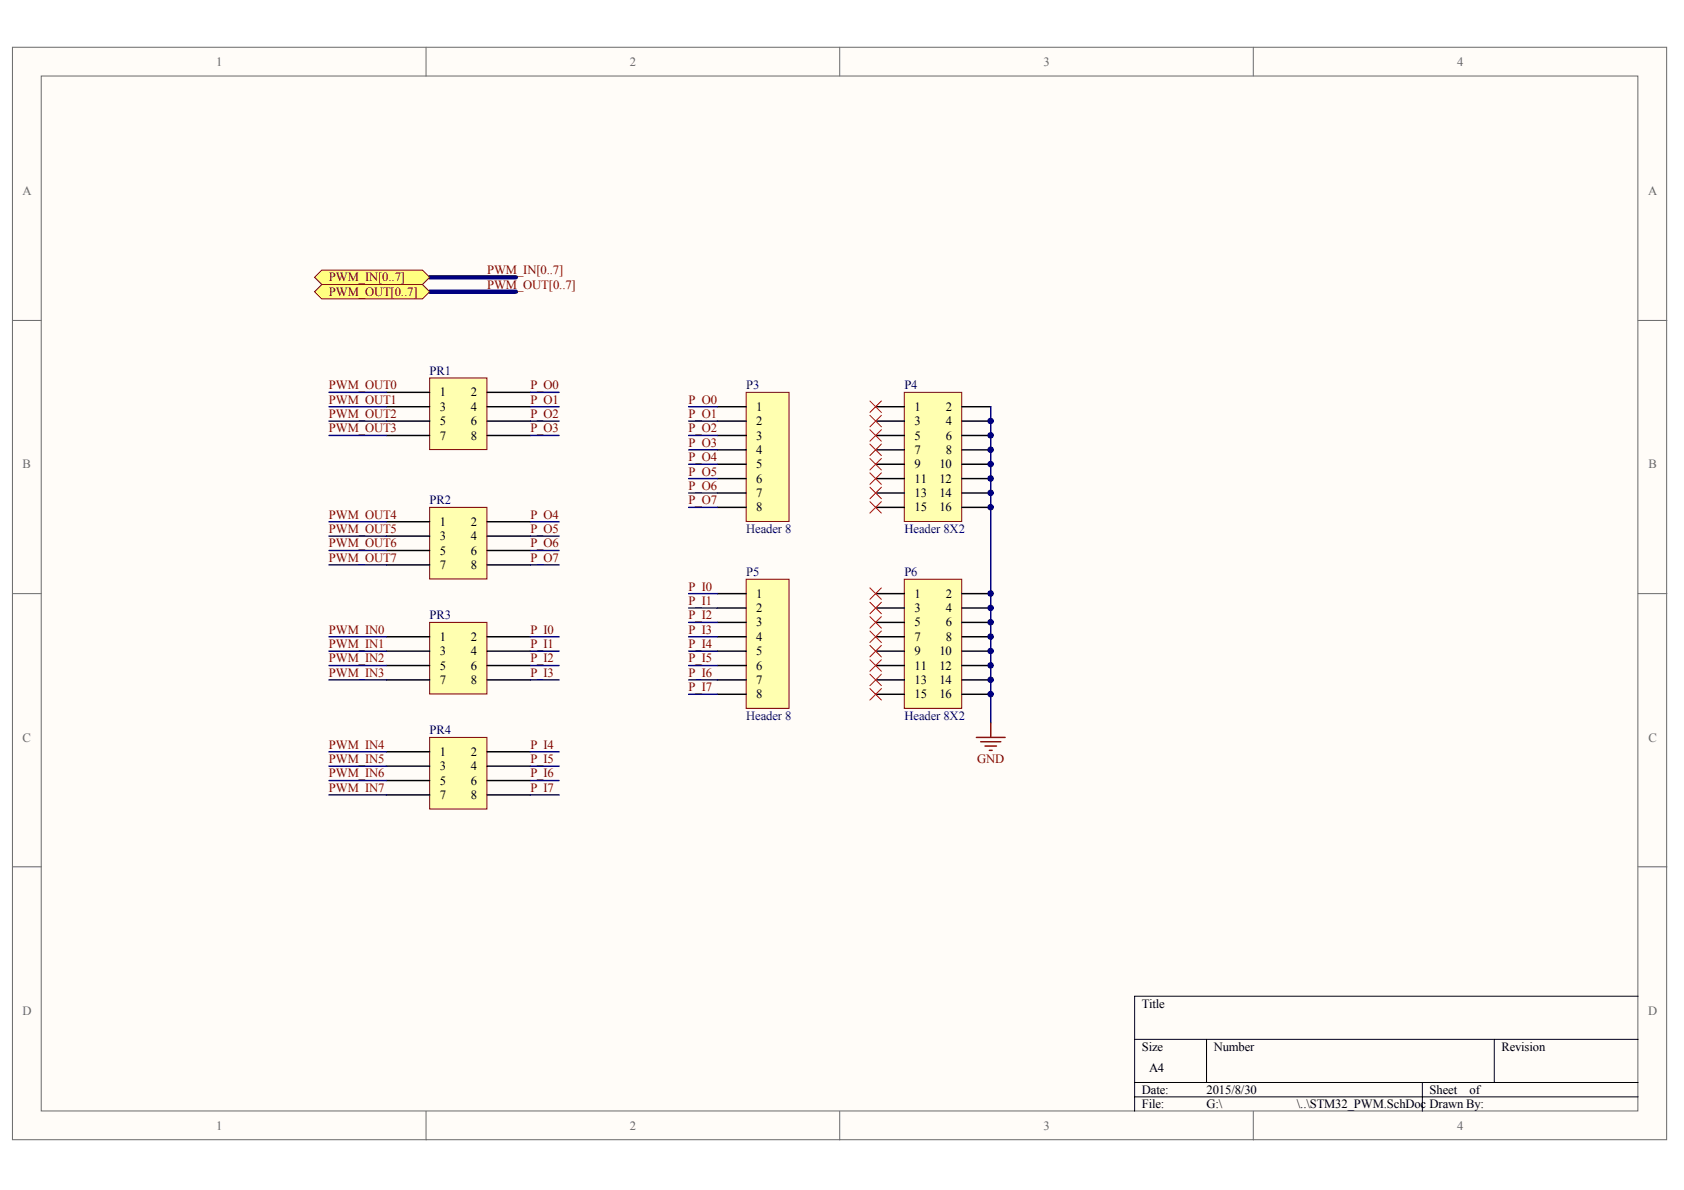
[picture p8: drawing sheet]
<svg xmlns="http://www.w3.org/2000/svg" width="297mm" height="210mm" viewBox="0 0 297 210" stroke-linecap="round" stroke-linejoin="round" font-family="sans-serif">
<g fill="#fffcf8" stroke="#696969" stroke-width=".18">
<path d="M2.2 8.3h291.8v192.7h-291.8z"/>
<path d="M7.3 13.4h281.6v182.6h-281.6z"/>
</g>
<path d="M75.2 8.3v5.1M148.1 8.3v5.1M221.1 8.3v5.1M2.2 56.5h5.1M289 56.5h5M2.2 104.7h5.1M289 104.7h5M2.2 152.9h5.1M289 152.9h5M75.2 196v5.1M148.1 196v5.1M221.1 196v5.1" fill="none" stroke="#696969" stroke-width=".18"/>
<path d="M289 175.7h-88.9v20.3M200.1 183.3h88.9M200.1 190.9h88.9M200.1 193.5h88.9M212.8 183.3v7.6M250.9 190.9v5.1M263.6 183.3v7.6" fill="none" stroke="#000" stroke-width=".18"/>
<path d="M75.8 48.9h15.2M75.8 51.5h15.2" fill="none" stroke="#000080" stroke-width=".76"/>
<g fill="#ffff80" stroke="#800000" stroke-width=".18">
<path d="M55.5 48.9l1.3-1.3h17.7l1.3 1.3-1.3 1.3h-17.7z" fill-rule="evenodd"/>
<path d="M55.5 51.5l1.3-1.3h17.7l1.3 1.3-1.3 1.2h-17.7z" fill-rule="evenodd"/>
</g>
<path d="M75.8 66.7h10.1v12.6h-10.1z" fill="#ffffb0" stroke="#800000" stroke-width=".18"/>
<path d="M68.2 69.2h7.6M68.2 71.7h7.6M68.2 74.3h7.6M68.2 76.8h7.6M85.9 69.2h7.7M85.9 71.7h7.7M85.9 74.3h7.7M85.9 76.8h7.7" fill="none" stroke="#000" stroke-width=".25"/>
<path d="M75.8 89.5h10.1v12.6h-10.1z" fill="#ffffb0" stroke="#800000" stroke-width=".18"/>
<path d="M68.2 92h7.6M68.2 94.6h7.6M68.2 97.1h7.6M68.2 99.6h7.6M85.9 92h7.7M85.9 94.6h7.7M85.9 97.1h7.7M85.9 99.6h7.7" fill="none" stroke="#000" stroke-width=".25"/>
<path d="M75.8 109.8h10.1v12.6h-10.1z" fill="#ffffb0" stroke="#800000" stroke-width=".18"/>
<path d="M68.2 112.3h7.6M68.2 114.9h7.6M68.2 117.4h7.6M68.2 119.9h7.6M85.9 112.3h7.7M85.9 114.9h7.7M85.9 117.4h7.7M85.9 119.9h7.7" fill="none" stroke="#000" stroke-width=".25"/>
<path d="M75.8 130.1h10.1v12.6h-10.1z" fill="#ffffb0" stroke="#800000" stroke-width=".18"/>
<path d="M68.2 132.6h7.6M68.2 135.1h7.6M68.2 137.7h7.6M85.9 132.6h7.7M85.9 135.1h7.7M85.9 137.7h7.7M68.2 140.2h7.6M85.9 140.2h7.7" fill="none" stroke="#000" stroke-width=".25"/>
<g fill="none" stroke="#000080" stroke-width=".25">
<path d="M58 69.2h10.2M58 71.7h10.2M58 74.3h10.2M58 76.8h10.2M93.6 69.2h5M93.6 71.7h5M93.6 74.3h5M93.6 76.8h5M58 92h10.2M58 94.6h10.2M58 97.1h10.2M58 99.6h10.2"/>
<path d="M93.6 92h5M93.6 94.6h5M93.6 97.1h5M93.6 99.6h5M58 112.3h10.2M58 114.9h10.2M58 117.4h10.2M58 119.9h10.2M93.6 112.3h5M93.6 114.9h5M93.6 117.4h5M93.6 119.9h5"/>
<path d="M58 132.6h10.2M58 135.1h10.2M58 137.7h10.2M93.6 132.6h5M93.6 135.1h5M93.6 137.7h5M58 140.2h10.2M93.6 140.2h5"/>
</g>
<path d="M159.5 69.2h10.1v22.8h-10.1z" fill="#ffffb0" stroke="#800000" stroke-width=".18"/>
<g fill="none" stroke="#000" stroke-width=".25">
<path d="M154.5 71.7h5M154.5 74.3h5M154.5 76.8h5M154.5 79.3h5M169.7 71.7h5.1M169.7 74.3h5.1M169.7 76.8h5.1M169.7 79.3h5.1M154.5 81.9h5M154.5 84.4h5M154.5 87h5M154.5 89.5h5"/>
<path d="M169.7 81.9h5.1M169.7 84.4h5.1M169.7 87h5.1M169.7 89.5h5.1"/>
</g>
<path d="M159.5 102.2h10.1v22.7h-10.1z" fill="#ffffb0" stroke="#800000" stroke-width=".18"/>
<g fill="none" stroke="#000" stroke-width=".25">
<path d="M154.5 104.7h5M154.5 107.2h5M154.5 109.8h5M154.5 112.3h5M154.5 114.9h5M154.5 117.4h5M154.5 119.9h5M169.7 104.7h5.1M169.7 107.2h5.1M169.7 109.8h5.1M169.7 112.3h5.1M169.7 114.9h5.1"/>
<path d="M169.7 117.4h5.1M169.7 119.9h5.1M154.5 122.5h5M169.7 122.5h5.1"/>
</g>
<path d="M131.6 69.2h7.6v22.8h-7.6z" fill="#ffffb0" stroke="#800000" stroke-width=".18"/>
<path d="M126.5 71.7h5.1M126.5 74.3h5.1M126.5 76.8h5.1M126.5 79.3h5.1M126.5 81.9h5.1M126.5 84.4h5.1M126.5 87h5.1M126.5 89.5h5.1" fill="none" stroke="#000" stroke-width=".25"/>
<path d="M131.6 102.2h7.6v22.7h-7.6z" fill="#ffffb0" stroke="#800000" stroke-width=".18"/>
<path d="M126.5 104.7h5.1M126.5 107.2h5.1M126.5 109.8h5.1M126.5 112.3h5.1M126.5 114.9h5.1M126.5 117.4h5.1M126.5 119.9h5.1M126.5 122.5h5.1" fill="none" stroke="#000" stroke-width=".25"/>
<g fill="none" stroke="#000080" stroke-width=".25">
<path d="M121.5 71.7h5M121.5 74.3h5M121.5 76.8h5M121.5 79.3h5M174.8 71.7v55.8M121.5 81.9h5M121.5 84.4h5M121.5 87h5M121.5 89.5h5M121.5 104.7h5M121.5 107.2h5M121.5 109.8h5"/>
<path d="M121.5 112.3h5M121.5 114.9h5M121.5 117.4h5M121.5 119.9h5M121.5 122.5h5"/>
</g>
<g fill="none" stroke="#f00" stroke-width=".18">
<path d="M153.4 70.7l2.1 2.1M153.4 73.3l2.1 2M153.4 75.8l2.1 2M153.4 78.3l2.1 2.1M155.5 70.7l-2.1 2.1M155.5 73.3l-2.1 2M155.5 75.8l-2.1 2M155.5 78.3l-2.1 2.1M153.4 80.9l2.1 2M153.4 83.4l2.1 2M153.4 85.9l2.1 2.1M153.4 88.5l2.1 2"/>
<path d="M155.5 80.9l-2.1 2M155.5 83.4l-2.1 2M155.5 85.9l-2.1 2.1M155.5 88.5l-2.1 2M153.4 103.7l2.1 2M153.4 106.2l2.1 2.1M153.4 108.8l2.1 2M153.4 111.3l2.1 2M153.4 113.8l2.1 2.1M153.4 116.4l2.1 2M153.4 118.9l2.1 2M155.5 103.7l-2.1 2"/>
<path d="M155.5 106.2l-2.1 2.1M155.5 108.8l-2.1 2M155.5 111.3l-2.1 2M155.5 113.8l-2.1 2.1M155.5 116.4l-2.1 2M155.5 118.9l-2.1 2M153.4 121.4l2.1 2.1M155.5 121.4l-2.1 2.1"/>
</g>
<path d="M172.2 130.1h5.1M173 130.8h3.5M173.7 131.6h2.1M174.5 132.4h.5M174.8 127.5v2.6" fill="none" stroke="#800000" stroke-width=".25"/>
<g fill="#000080" stroke="#000080" stroke-width=".18">
<circle cx="174.7" cy="122.4" r=".48"/>
<circle cx="174.7" cy="119.9" r=".48"/>
<circle cx="174.7" cy="117.4" r=".48"/>
<circle cx="174.7" cy="114.8" r=".48"/>
<circle cx="174.7" cy="112.3" r=".48"/>
<circle cx="174.7" cy="109.8" r=".48"/>
<circle cx="174.7" cy="107.2" r=".48"/>
<circle cx="174.7" cy="104.7" r=".48"/>
<circle cx="174.7" cy="89.5" r=".48"/>
<circle cx="174.7" cy="86.9" r=".48"/>
<circle cx="174.7" cy="84.4" r=".48"/>
<circle cx="174.7" cy="81.9" r=".48"/>
<circle cx="174.7" cy="79.3" r=".48"/>
<circle cx="174.7" cy="76.8" r=".48"/>
<circle cx="174.7" cy="74.3" r=".48"/>
</g>
<g font-size="2.2" fill="#696969">
<text x="38.2" y="11.6">1</text>
<text x="111.1" y="11.6">2</text>
<text x="184.1" y="11.6">3</text>
<text x="257" y="11.6">4</text>
<text x="3.9" y="34.4">A</text>
<text x="290.7" y="34.4">A</text>
<text x="4" y="82.6">B</text>
<text x="290.8" y="82.6">B</text>
<text x="4" y="130.8">C</text>
<text x="290.8" y="130.8">C</text>
<text x="3.9" y="179">D</text>
<text x="290.7" y="179">D</text>
<text x="38.2" y="199.3">1</text>
<text x="111.1" y="199.3">2</text>
<text x="184.1" y="199.3">3</text>
<text x="257" y="199.3">4</text>
</g>
<g font-size="2.2" fill="#800000">
<text x="58" y="49.6">PWM_IN[0..7]</text>
<text x="58" y="52.2">PWM_OUT[0..7]</text>
<text x="85.9" y="48.4">PWM_IN[0..7]</text>
<text x="85.9" y="50.9">PWM_OUT[0..7]</text>
<text x="58" y="68.7">PWM_OUT0</text>
<text x="58" y="71.2">PWM_OUT1</text>
<text x="93.6" y="68.7">P_O0</text>
<text x="93.6" y="71.2">P_O1</text>
<text x="121.5" y="71.2">P_O0</text>
<text x="58" y="73.7">PWM_OUT2</text>
<text x="58" y="76.3">PWM_OUT3</text>
<text x="93.6" y="73.7">P_O2</text>
<text x="93.6" y="76.3">P_O3</text>
<text x="121.5" y="73.7">P_O1</text>
<text x="121.5" y="76.3">P_O2</text>
<text x="121.5" y="78.8">P_O3</text>
<text x="121.5" y="81.3">P_O4</text>
<text x="121.5" y="83.9">P_O5</text>
<text x="121.5" y="86.4">P_O6</text>
<text x="121.5" y="88.9">P_O7</text>
<text x="58" y="91.5">PWM_OUT4</text>
<text x="58" y="94">PWM_OUT5</text>
<text x="93.6" y="91.5">P_O4</text>
<text x="93.6" y="94">P_O5</text>
<text x="58" y="96.6">PWM_OUT6</text>
<text x="58" y="99.1">PWM_OUT7</text>
<text x="93.6" y="96.6">P_O6</text>
<text x="93.6" y="99.1">P_O7</text>
<text x="121.5" y="104.2">P_I0</text>
<text x="121.5" y="106.7">P_I1</text>
<text x="58" y="111.8">PWM_IN0</text>
<text x="93.6" y="111.8">P_I0</text>
<text x="121.5" y="109.2">P_I2</text>
<text x="121.5" y="111.8">P_I3</text>
<text x="58" y="114.3">PWM_IN1</text>
<text x="58" y="116.8">PWM_IN2</text>
<text x="58" y="119.4">PWM_IN3</text>
<text x="93.6" y="114.3">P_I1</text>
<text x="93.6" y="116.8">P_I2</text>
<text x="93.6" y="119.4">P_I3</text>
<text x="121.5" y="114.3">P_I4</text>
<text x="121.5" y="116.8">P_I5</text>
<text x="121.5" y="119.4">P_I6</text>
<text x="121.5" y="121.9">P_I7</text>
<text x="58" y="132.1">PWM_IN4</text>
<text x="58" y="134.6">PWM_IN5</text>
<text x="58" y="137.1">PWM_IN6</text>
<text x="93.6" y="132.1">P_I4</text>
<text x="93.6" y="134.6">P_I5</text>
<text x="93.6" y="137.1">P_I6</text>
<text x="172.3" y="134.6">GND</text>
<text x="58" y="139.7">PWM_IN7</text>
<text x="93.6" y="139.7">P_I7</text>
</g>
<g font-size="2.2" fill="#000080">
<text x="75.8" y="66.1">PR1</text>
<text x="131.6" y="68.7">P3</text>
<text x="159.5" y="68.7">P4</text>
<text x="75.8" y="88.9">PR2</text>
<text x="131.6" y="94">Header 8</text>
<text x="159.5" y="94">Header 8X2</text>
<text x="131.6" y="101.6">P5</text>
<text x="159.5" y="101.6">P6</text>
<text x="75.8" y="109.2">PR3</text>
<text x="75.8" y="129.5">PR4</text>
<text x="131.6" y="127">Header 8</text>
<text x="159.5" y="127">Header 8X2</text>
</g>
<g font-size="2.2">
<text x="77.6" y="69.9">1</text>
<text x="83.1" y="69.9">2</text>
<text x="77.6" y="72.5">3</text>
<text x="77.6" y="75">5</text>
<text x="77.6" y="77.5">7</text>
<text x="83.1" y="72.5">4</text>
<text x="83.1" y="75">6</text>
<text x="83.1" y="77.5">8</text>
<text x="133.4" y="72.5">1</text>
<text x="133.4" y="75">2</text>
<text x="133.4" y="77.5">3</text>
<text x="161.3" y="72.5">1</text>
<text x="161.3" y="75">3</text>
<text x="161.3" y="77.5">5</text>
<text x="166.8" y="72.5">2</text>
<text x="166.8" y="75">4</text>
<text x="166.8" y="77.5">6</text>
<text x="133.4" y="80.1">4</text>
<text x="133.4" y="82.6">5</text>
<text x="161.3" y="80.1">7</text>
<text x="161.3" y="82.6">9</text>
<text x="165.7" y="82.6">10</text>
<text x="166.8" y="80.1">8</text>
<text x="133.4" y="85.1">6</text>
<text x="133.4" y="87.7">7</text>
<text x="161.3" y="85.1">11</text>
<text x="161.3" y="87.7">13</text>
<text x="165.7" y="85.1">12</text>
<text x="165.7" y="87.7">14</text>
<text x="77.6" y="92.8">1</text>
<text x="77.6" y="95.3">3</text>
<text x="83.1" y="92.8">2</text>
<text x="83.1" y="95.3">4</text>
<text x="133.4" y="90.2">8</text>
<text x="161.3" y="90.2">15</text>
<text x="165.7" y="90.2">16</text>
<text x="77.6" y="97.8">5</text>
<text x="77.6" y="100.4">7</text>
<text x="83.1" y="97.8">6</text>
<text x="83.1" y="100.4">8</text>
<text x="133.4" y="105.4">1</text>
<text x="133.4" y="108">2</text>
<text x="161.3" y="105.4">1</text>
<text x="161.3" y="108">3</text>
<text x="166.8" y="105.4">2</text>
<text x="166.8" y="108">4</text>
<text x="77.6" y="113">1</text>
<text x="83.1" y="113">2</text>
<text x="133.4" y="110.5">3</text>
<text x="133.4" y="113">4</text>
<text x="161.3" y="110.5">5</text>
<text x="161.3" y="113">7</text>
<text x="166.8" y="110.5">6</text>
<text x="166.8" y="113">8</text>
<text x="77.6" y="115.6">3</text>
<text x="77.6" y="118.1">5</text>
<text x="83.1" y="115.6">4</text>
<text x="83.1" y="118.1">6</text>
<text x="133.4" y="115.6">5</text>
<text x="133.4" y="118.1">6</text>
<text x="161.3" y="115.6">9</text>
<text x="161.3" y="118.1">11</text>
<text x="165.7" y="115.6">10</text>
<text x="165.7" y="118.1">12</text>
<text x="77.6" y="120.6">7</text>
<text x="83.1" y="120.6">8</text>
<text x="133.4" y="120.6">7</text>
<text x="133.4" y="123.2">8</text>
<text x="161.3" y="120.6">13</text>
<text x="161.3" y="123.2">15</text>
<text x="165.7" y="120.6">14</text>
<text x="165.7" y="123.2">16</text>
<text x="77.6" y="133.3">1</text>
<text x="77.6" y="135.9">3</text>
<text x="83.1" y="133.3">2</text>
<text x="83.1" y="135.9">4</text>
<text x="77.6" y="138.4">5</text>
<text x="77.6" y="140.9">7</text>
<text x="83.1" y="138.4">6</text>
<text x="83.1" y="140.9">8</text>
<text x="201.4" y="177.7">Title</text>
<text x="201.4" y="185.3">Size</text>
<text x="214.1" y="185.3">Number</text>
<text x="264.8" y="185.3">Revision</text>
<text x="202.7" y="189.1">A4</text>
<text x="201.4" y="192.9">Date:</text>
<text x="201.4" y="195.5">File:</text>
<text x="212.8" y="192.9">2015/8/30</text>
<text x="212.8" y="195.5">G:\</text>
<text x="228.8" y="195.5">\..\STM32_PWM.SchDoc Drawn By:</text>
<text x="252.2" y="192.9">Sheet</text>
<text x="259.2" y="192.9">of</text>
</g>
</svg>
